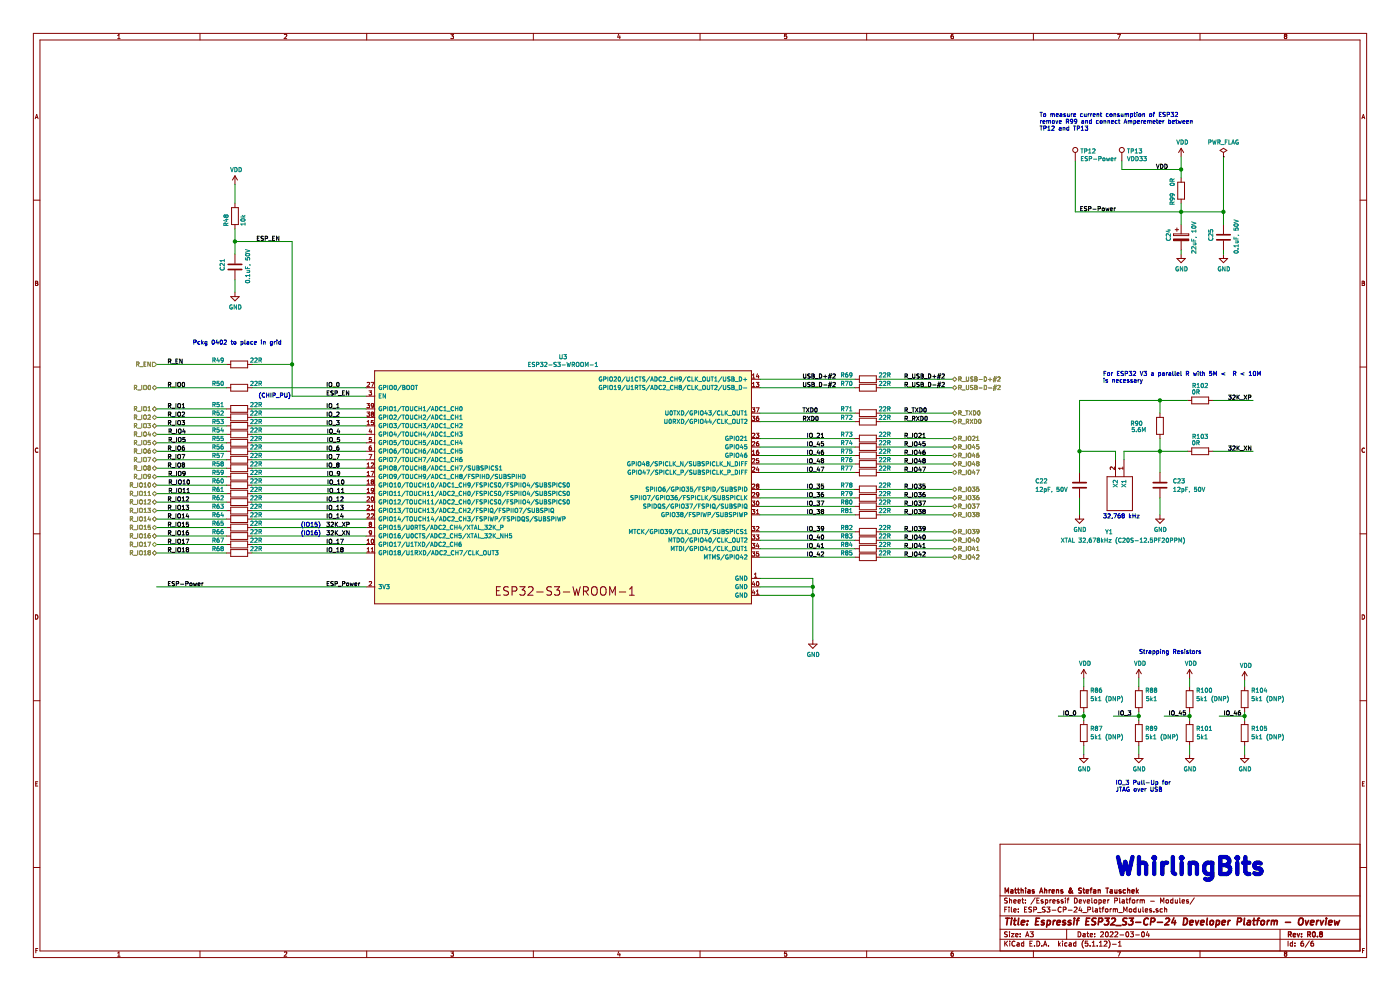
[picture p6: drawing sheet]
EESchema Schematic File Version 4
EELAYER 30 0
EELAYER END
$Descr A3 16535 11693
encoding utf-8
Sheet 6 6
Title "Espressif ESP32_S3-CP-24 Developer Platform - Overview"
Date "2022-03-04"
Rev "R0.8"
Comp "Matthias Ahrens & Stefan Tauschek"
Comment1 ""
Comment2 ""
Comment3 ""
Comment4 ""
$EndDescr
$Comp
L Device:R R99
U 1 1
P 13950 2250
F 0 "R99" V 14050 2350 50  0000 C CNN
F 1 "0R" V 14050 2150 50  0000 C CNN
F 2 "Resistor_SMD:R_0805_2012Metric" V 13880 2250 50  0001 C CNN
F 3 "~" H 13950 2250 50  0001 C CNN
F 4 "C100045" V 13950 2250 50  0001 C CNN "LCSC"
	1    13950 2250
	-1   0    0    1   
$EndComp
$Comp
L Connector:TestPoint TP12
U 1 1
P 12700 1900
F 0 "TP12" H 12758 2018 50  0000 L CNN
F 1 "ESP-Power" H 12758 1927 50  0000 L CNN
F 2 "TestPoint:TestPoint_Pad_2.0x2.0mm" H 12900 1900 50  0001 C CNN
F 3 "~" H 12900 1900 50  0001 C CNN
	1    12700 1900
	1    0    0    -1  
$EndComp
$Comp
L Connector:TestPoint TP13
U 1 1
P 13250 1900
F 0 "TP13" H 13308 2018 50  0000 L CNN
F 1 "VDD33" H 13308 1927 50  0000 L CNN
F 2 "TestPoint:TestPoint_Pad_2.0x2.0mm" H 13450 1900 50  0001 C CNN
F 3 "~" H 13450 1900 50  0001 C CNN
	1    13250 1900
	1    0    0    -1  
$EndComp
$Comp
L Device:C C25
U 1 1
P 14450 2800
F 0 "C25" V 14300 2750 50  0000 L CNN
F 1 "0.1uF, 50V" V 14600 2600 50  0000 L CNN
F 2 "Capacitor_SMD:C_0805_2012Metric" H 14488 2650 50  0001 C CNN
F 3 "~" H 14450 2800 50  0001 C CNN
F 4 "C161260" V 14450 2800 50  0001 C CNN "LCSC"
	1    14450 2800
	1    0    0    -1  
$EndComp
Wire Wire Line
	13950 2400 13950 2500
Wire Wire Line
	13950 1850 13950 2000
Wire Wire Line
	13250 1900 13250 2000
Wire Wire Line
	13250 2000 13950 2000
Connection ~ 13950 2000
Wire Wire Line
	13950 2000 13950 2100
Wire Wire Line
	12700 1900 12700 2500
Connection ~ 13950 2500
Wire Wire Line
	13950 3000 13950 2950
Wire Wire Line
	14450 2950 14450 3000
Wire Wire Line
	14450 2650 14450 2500
Wire Wire Line
	14450 2500 13950 2500
Wire Wire Line
	13950 2500 13950 2650
$Comp
L Device:CP C24
U 1 1
P 13950 2800
F 0 "C24" V 13800 2750 50  0000 L CNN
F 1 "22uF, 10V" V 14100 2600 50  0000 L CNN
F 2 "Capacitor_SMD:C_0805_2012Metric" H 13988 2650 50  0001 C CNN
F 3 "https://product.tdk.com/system/files/dam/doc/product/capacitor/ceramic/mlcc/catalog/mlcc_commercial_general_en.pdf" H 13950 2800 50  0001 C CNN
F 4 "" V 13950 2800 50  0001 C CNN "LCSC"
F 5 "81-GRM21BD71A226ME4L" H 13950 2800 50  0001 C CNN "Mouser"
	1    13950 2800
	1    0    0    -1  
$EndComp
$Comp
L Device:R R88
U 1 1
P 13450 8250
F 0 "R88" H 13300 8150 50  0000 C CNN
F 1 "5k1" H 13300 8250 50  0000 C CNN
F 2 "Resistor_SMD:R_0805_2012Metric" V 13380 8250 50  0001 C CNN
F 3 "~" H 13450 8250 50  0001 C CNN
F 4 "" H 13300 8350 50  0000 C CNN "POP"
F 5 "C204548" H 13450 8250 50  0001 C CNN "LCSC"
	1    13450 8250
	-1   0    0    1   
$EndComp
Text Label 13200 8450 0    50   ~ 0
IO_3
Wire Wire Line
	13150 8450 13450 8450
Wire Wire Line
	13450 8450 13450 8400
$Comp
L Device:R R102
U 1 1
P 14175 4725
F 0 "R102" V 14000 4725 50  0000 C CNN
F 1 "0R" V 14075 4675 50  0000 C CNN
F 2 "Resistor_SMD:R_0805_2012Metric" V 14105 4725 50  0001 C CNN
F 3 "~" H 14175 4725 50  0001 C CNN
F 4 "C100045" V 14175 4725 50  0001 C CNN "LCSC"
	1    14175 4725
	0    1    1    0   
$EndComp
$Comp
L Device:R R103
U 1 1
P 14175 5325
F 0 "R103" V 14000 5325 50  0000 C CNN
F 1 "0R" V 14075 5275 50  0000 C CNN
F 2 "Resistor_SMD:R_0805_2012Metric" V 14105 5325 50  0001 C CNN
F 3 "~" H 14175 5325 50  0001 C CNN
F 4 "C100045" V 14175 5325 50  0001 C CNN "LCSC"
	1    14175 5325
	0    1    1    0   
$EndComp
Wire Wire Line
	14325 4725 14800 4725
Wire Wire Line
	14325 5325 14800 5325
Text Label 14500 4725 0    50   ~ 0
32K_XP
Text Label 14500 5325 0    50   ~ 0
32K_XN
Wire Wire Line
	14025 4725 13700 4725
Wire Wire Line
	12750 4725 12750 5325
Wire Wire Line
	14025 5325 13700 5325
Wire Wire Line
	13700 5325 13700 5575
$Comp
L Device:C C23
U 1 1
P 13700 5725
F 0 "C23" H 13850 5775 50  0000 L CNN
F 1 "12pF, 50V" H 13850 5675 50  0000 L CNN
F 2 "Capacitor_SMD:C_0805_2012Metric" H 13738 5575 50  0001 C CNN
F 3 "~" H 13700 5725 50  0001 C CNN
F 4 "C182488" H 13700 5725 50  0001 C CNN "LCSC"
	1    13700 5725
	1    0    0    -1  
$EndComp
$Comp
L Device:C C22
U 1 1
P 12750 5725
F 0 "C22" H 12225 5775 50  0000 L CNN
F 1 "12pF, 50V" H 12225 5675 50  0000 L CNN
F 2 "Capacitor_SMD:C_0805_2012Metric" H 12788 5575 50  0001 C CNN
F 3 "~" H 12750 5725 50  0001 C CNN
F 4 "C182488" H 12750 5725 50  0001 C CNN "LCSC"
	1    12750 5725
	1    0    0    -1  
$EndComp
Wire Wire Line
	12750 5875 12750 6075
Wire Wire Line
	13700 5875 13700 6075
Connection ~ 12750 5325
Wire Wire Line
	12750 5325 12750 5575
Connection ~ 13700 5325
$Comp
L Device:R R89
U 1 1
P 13450 8650
F 0 "R89" H 13300 8600 50  0000 C CNN
F 1 "5k1 (DNP)" H 13175 8700 50  0000 C CNN
F 2 "Resistor_SMD:R_0805_2012Metric" V 13380 8650 50  0001 C CNN
F 3 "~" H 13450 8650 50  0001 C CNN
F 4 "C204548" H 13450 8650 50  0001 C CNN "LCSC"
	1    13450 8650
	-1   0    0    1   
$EndComp
Wire Wire Line
	13450 8450 13450 8500
Connection ~ 13450 8450
Wire Wire Line
	13450 8800 13450 8900
$Comp
L Device:R R100
U 1 1
P 14050 8250
F 0 "R100" H 13875 8150 50  0000 C CNN
F 1 "5k1 (DNP)" H 13775 8250 50  0000 C CNN
F 2 "Resistor_SMD:R_0805_2012Metric" V 13980 8250 50  0001 C CNN
F 3 "~" H 14050 8250 50  0001 C CNN
F 4 "" H 13900 8350 50  0000 C CNN "POP"
F 5 "C204548" H 14050 8250 50  0001 C CNN "LCSC"
	1    14050 8250
	-1   0    0    1   
$EndComp
Text Label 13800 8450 0    50   ~ 0
IO_45
Wire Wire Line
	13750 8450 14050 8450
Wire Wire Line
	14050 8450 14050 8400
$Comp
L Device:R R101
U 1 1
P 14050 8650
F 0 "R101" H 13875 8600 50  0000 C CNN
F 1 "5k1" H 13900 8700 50  0000 C CNN
F 2 "Resistor_SMD:R_0805_2012Metric" V 13980 8650 50  0001 C CNN
F 3 "~" H 14050 8650 50  0001 C CNN
F 4 "C204548" H 14050 8650 50  0001 C CNN "LCSC"
	1    14050 8650
	-1   0    0    1   
$EndComp
Wire Wire Line
	14050 8450 14050 8500
Connection ~ 14050 8450
Wire Wire Line
	14050 8800 14050 8900
$Comp
L Device:R R104
U 1 1
P 14700 8250
F 0 "R104" H 14525 8150 50  0000 C CNN
F 1 "5k1 (DNP)" H 14425 8250 50  0000 C CNN
F 2 "Resistor_SMD:R_0805_2012Metric" V 14630 8250 50  0001 C CNN
F 3 "~" H 14700 8250 50  0001 C CNN
F 4 "" H 14550 8350 50  0000 C CNN "POP"
F 5 "C204548" H 14700 8250 50  0001 C CNN "LCSC"
	1    14700 8250
	-1   0    0    1   
$EndComp
Text Label 14450 8450 0    50   ~ 0
IO_46
Wire Wire Line
	14400 8450 14700 8450
Wire Wire Line
	14700 8450 14700 8400
$Comp
L Device:R R105
U 1 1
P 14700 8650
F 0 "R105" H 14525 8600 50  0000 C CNN
F 1 "5k1 (DNP)" H 14425 8700 50  0000 C CNN
F 2 "Resistor_SMD:R_0805_2012Metric" V 14630 8650 50  0001 C CNN
F 3 "~" H 14700 8650 50  0001 C CNN
F 4 "C204548" H 14700 8650 50  0001 C CNN "LCSC"
	1    14700 8650
	-1   0    0    1   
$EndComp
Wire Wire Line
	14700 8450 14700 8500
Connection ~ 14700 8450
Wire Wire Line
	14700 8800 14700 8900
Text Label 13650 2000 0    50   ~ 0
VDD
$Comp
L power:PWR_FLAG #FLG0106
U 1 1
P 14450 1850
F 0 "#FLG0106" H 14450 1925 50  0001 C CNN
F 1 "PWR_FLAG" H 14450 2023 50  0000 C CNN
F 2 "" H 14450 1850 50  0001 C CNN
F 3 "~" H 14450 1850 50  0001 C CNN
	1    14450 1850
	1    0    0    -1  
$EndComp
Connection ~ 14450 2500
$Comp
L power:GND #PWR0153
U 1 1
P 13450 8900
F 0 "#PWR0153" H 13450 8650 50  0001 C CNN
F 1 "GND" H 13455 8727 50  0000 C CNN
F 2 "" H 13450 8900 50  0001 C CNN
F 3 "" H 13450 8900 50  0001 C CNN
	1    13450 8900
	1    0    0    -1  
$EndComp
$Comp
L power:GND #PWR0154
U 1 1
P 14050 8900
F 0 "#PWR0154" H 14050 8650 50  0001 C CNN
F 1 "GND" H 14055 8727 50  0000 C CNN
F 2 "" H 14050 8900 50  0001 C CNN
F 3 "" H 14050 8900 50  0001 C CNN
	1    14050 8900
	1    0    0    -1  
$EndComp
$Comp
L power:GND #PWR0155
U 1 1
P 14700 8900
F 0 "#PWR0155" H 14700 8650 50  0001 C CNN
F 1 "GND" H 14705 8727 50  0000 C CNN
F 2 "" H 14700 8900 50  0001 C CNN
F 3 "" H 14700 8900 50  0001 C CNN
	1    14700 8900
	1    0    0    -1  
$EndComp
$Comp
L power:GND #PWR0156
U 1 1
P 12750 6075
F 0 "#PWR0156" H 12750 5825 50  0001 C CNN
F 1 "GND" H 12755 5902 50  0000 C CNN
F 2 "" H 12750 6075 50  0001 C CNN
F 3 "" H 12750 6075 50  0001 C CNN
	1    12750 6075
	1    0    0    -1  
$EndComp
$Comp
L power:GND #PWR0157
U 1 1
P 13700 6075
F 0 "#PWR0157" H 13700 5825 50  0001 C CNN
F 1 "GND" H 13705 5902 50  0000 C CNN
F 2 "" H 13700 6075 50  0001 C CNN
F 3 "" H 13700 6075 50  0001 C CNN
	1    13700 6075
	1    0    0    -1  
$EndComp
$Comp
L power:GND #PWR0158
U 1 1
P 13950 3000
F 0 "#PWR0158" H 13950 2750 50  0001 C CNN
F 1 "GND" H 13955 2827 50  0000 C CNN
F 2 "" H 13950 3000 50  0001 C CNN
F 3 "" H 13950 3000 50  0001 C CNN
	1    13950 3000
	1    0    0    -1  
$EndComp
$Comp
L power:GND #PWR0159
U 1 1
P 14450 3000
F 0 "#PWR0159" H 14450 2750 50  0001 C CNN
F 1 "GND" H 14455 2827 50  0000 C CNN
F 2 "" H 14450 3000 50  0001 C CNN
F 3 "" H 14450 3000 50  0001 C CNN
	1    14450 3000
	1    0    0    -1  
$EndComp
Text Notes 12275 1550 0    50   ~ 0
To measure current consumption of ESP32\nremove R99 and connect Amperemeter between\nTP12 and TP13
Text Notes 13450 7725 0    50   ~ 0
Strapping Resistors
Text Notes 13025 4525 0    50   ~ 0
For ESP32 V3 a parallel R with 5M <  R < 10M\nis necessary
$Comp
L Device:R R90
U 1 1
P 13700 5025
F 0 "R90" H 13975 5000 50  0000 C CNN
F 1 "5.6M" H 13950 5075 50  0000 C CNN
F 2 "Resistor_SMD:R_0805_2012Metric" V 13630 5025 50  0001 C CNN
F 3 "~" H 13700 5025 50  0001 C CNN
F 4 "" H 13550 5125 50  0000 C CNN "POP"
F 5 "C185285" H 13700 5025 50  0001 C CNN "LCSC"
	1    13700 5025
	-1   0    0    1   
$EndComp
Wire Wire Line
	13700 4875 13700 4725
Connection ~ 13700 4725
Wire Wire Line
	13700 4725 12750 4725
Wire Wire Line
	13700 5175 13700 5325
$Comp
L Device:R R71
U 1 1
P 10250 4875
F 0 "R71" V 10200 4625 50  0000 C CNN
F 1 "22R" V 10200 5075 50  0000 C CNN
F 2 "Resistor_SMD:R_0402_1005Metric" V 10180 4875 50  0001 C CNN
F 3 "~" H 10250 4875 50  0001 C CNN
F 4 "C114765" V 10250 4875 50  0001 C CNN "LCSC"
	1    10250 4875
	0    1    1    0   
$EndComp
$Comp
L Device:R R72
U 1 1
P 10250 4975
F 0 "R72" V 10200 4725 50  0000 C CNN
F 1 "22R" V 10200 5175 50  0000 C CNN
F 2 "Resistor_SMD:R_0402_1005Metric" V 10180 4975 50  0001 C CNN
F 3 "~" H 10250 4975 50  0001 C CNN
F 4 "C114765" V 10250 4975 50  0001 C CNN "LCSC"
	1    10250 4975
	0    1    1    0   
$EndComp
$Comp
L Device:R R50
U 1 1
P 2825 4575
F 0 "R50" V 2775 4325 50  0000 C CNN
F 1 "22R" V 2775 4775 50  0000 C CNN
F 2 "Resistor_SMD:R_0402_1005Metric" V 2755 4575 50  0001 C CNN
F 3 "~" H 2825 4575 50  0001 C CNN
F 4 "C114765" V 2825 4575 50  0001 C CNN "LCSC"
	1    2825 4575
	0    1    1    0   
$EndComp
$Comp
L Device:R R64
U 1 1
P 2825 6125
F 0 "R64" V 2775 5875 50  0000 C CNN
F 1 "22R" V 2775 6325 50  0000 C CNN
F 2 "Resistor_SMD:R_0402_1005Metric" V 2755 6125 50  0001 C CNN
F 3 "~" H 2825 6125 50  0001 C CNN
F 4 "C114765" V 2825 6125 50  0001 C CNN "LCSC"
	1    2825 6125
	0    1    1    0   
$EndComp
$Comp
L Device:R R62
U 1 1
P 2825 5925
F 0 "R62" V 2775 5675 50  0000 C CNN
F 1 "22R" V 2775 6125 50  0000 C CNN
F 2 "Resistor_SMD:R_0402_1005Metric" V 2755 5925 50  0001 C CNN
F 3 "~" H 2825 5925 50  0001 C CNN
F 4 "C114765" V 2825 5925 50  0001 C CNN "LCSC"
	1    2825 5925
	0    1    1    0   
$EndComp
$Comp
L Device:R R63
U 1 1
P 2825 6025
F 0 "R63" V 2775 5775 50  0000 C CNN
F 1 "22R" V 2775 6225 50  0000 C CNN
F 2 "Resistor_SMD:R_0402_1005Metric" V 2755 6025 50  0001 C CNN
F 3 "~" H 2825 6025 50  0001 C CNN
F 4 "C114765" V 2825 6025 50  0001 C CNN "LCSC"
	1    2825 6025
	0    1    1    0   
$EndComp
$Comp
L Device:R R65
U 1 1
P 2825 6225
F 0 "R65" V 2775 5975 50  0000 C CNN
F 1 "22R" V 2775 6425 50  0000 C CNN
F 2 "Resistor_SMD:R_0402_1005Metric" V 2755 6225 50  0001 C CNN
F 3 "~" H 2825 6225 50  0001 C CNN
F 4 "C114765" V 2825 6225 50  0001 C CNN "LCSC"
	1    2825 6225
	0    1    1    0   
$EndComp
$Comp
L Device:R R49
U 1 1
P 2825 4300
F 0 "R49" V 2775 4050 50  0000 C CNN
F 1 "22R" V 2775 4500 50  0000 C CNN
F 2 "Resistor_SMD:R_0402_1005Metric" V 2755 4300 50  0001 C CNN
F 3 "~" H 2825 4300 50  0001 C CNN
F 4 "C114765" V 2825 4300 50  0001 C CNN "LCSC"
	1    2825 4300
	0    1    1    0   
$EndComp
Wire Wire Line
	2975 4300 3450 4300
Connection ~ 3450 4300
Wire Wire Line
	12700 2500 13950 2500
$Comp
L power:VDD #PWR0160
U 1 1
P 13950 1850
F 0 "#PWR0160" H 13950 1700 50  0001 C CNN
F 1 "VDD" H 13965 2023 50  0000 C CNN
F 2 "" H 13950 1850 50  0001 C CNN
F 3 "" H 13950 1850 50  0001 C CNN
	1    13950 1850
	1    0    0    -1  
$EndComp
Text Label 12750 2500 0    50   ~ 0
ESP-Power
Text Label 1975 6925 0    50   ~ 0
ESP-Power
Wire Wire Line
	2675 6225 1850 6225
$Comp
L Device:R R48
U 1 1
P 2775 2550
F 0 "R48" V 2875 2600 50  0000 C CNN
F 1 "10k" V 2675 2600 50  0000 C CNN
F 2 "Resistor_SMD:R_0805_2012Metric" V 2705 2550 50  0001 C CNN
F 3 "~" H 2775 2550 50  0001 C CNN
F 4 "C169253" V 2775 2550 50  0001 C CNN "LCSC"
	1    2775 2550
	-1   0    0    1   
$EndComp
$Comp
L Device:C C21
U 1 1
P 2775 3150
F 0 "C21" V 2625 3100 50  0000 L CNN
F 1 "0.1uF, 50V" V 2925 2950 50  0000 L CNN
F 2 "Capacitor_SMD:C_0805_2012Metric" H 2813 3000 50  0001 C CNN
F 3 "~" H 2775 3150 50  0001 C CNN
F 4 "C161260" V 2775 3150 50  0001 C CNN "LCSC"
	1    2775 3150
	1    0    0    -1  
$EndComp
Wire Wire Line
	2775 2175 2775 2400
Wire Wire Line
	2775 2700 2775 2850
Wire Wire Line
	2775 2850 2775 3000
Wire Wire Line
	2775 3300 2775 3450
Wire Wire Line
	3450 2850 3450 4300
Connection ~ 2775 2850
$Comp
L power:GND #PWR0161
U 1 1
P 2775 3450
F 0 "#PWR0161" H 2775 3200 50  0001 C CNN
F 1 "GND" H 2780 3277 50  0000 C CNN
F 2 "" H 2775 3450 50  0001 C CNN
F 3 "" H 2775 3450 50  0001 C CNN
	1    2775 3450
	1    0    0    -1  
$EndComp
Wire Wire Line
	2675 4300 1850 4300
Text HLabel 1850 4300 0    50   Input ~ 0
R_EN
Text Label 1975 4300 0    50   ~ 0
R_EN
Text Notes 2275 4075 0    50   ~ 0
Pckg 0402 to place in grid
Text Label 10675 4875 0    50   ~ 0
R_TXD0
Text Label 10675 4975 0    50   ~ 0
R_RXD0
Wire Wire Line
	10400 4875 11250 4875
Wire Wire Line
	10400 4975 11250 4975
Text HLabel 11250 4875 2    50   BiDi ~ 0
R_TXD0
Text HLabel 11250 4975 2    50   BiDi ~ 0
R_RXD0
$Comp
L Device:R R54
U 1 1
P 2825 5125
F 0 "R54" V 2775 4875 50  0000 C CNN
F 1 "22R" V 2775 5325 50  0000 C CNN
F 2 "Resistor_SMD:R_0402_1005Metric" V 2755 5125 50  0001 C CNN
F 3 "~" H 2825 5125 50  0001 C CNN
F 4 "C114765" V 2825 5125 50  0001 C CNN "LCSC"
	1    2825 5125
	0    1    1    0   
$EndComp
$Comp
L Device:R R55
U 1 1
P 2825 5225
F 0 "R55" V 2775 4975 50  0000 C CNN
F 1 "22R" V 2775 5425 50  0000 C CNN
F 2 "Resistor_SMD:R_0402_1005Metric" V 2755 5225 50  0001 C CNN
F 3 "~" H 2825 5225 50  0001 C CNN
F 4 "C114765" V 2825 5225 50  0001 C CNN "LCSC"
	1    2825 5225
	0    1    1    0   
$EndComp
$Comp
L Device:R R73
U 1 1
P 10250 5175
F 0 "R73" V 10200 4925 50  0000 C CNN
F 1 "22R" V 10200 5375 50  0000 C CNN
F 2 "Resistor_SMD:R_0402_1005Metric" V 10180 5175 50  0001 C CNN
F 3 "~" H 10250 5175 50  0001 C CNN
F 4 "C114765" V 10250 5175 50  0001 C CNN "LCSC"
	1    10250 5175
	0    1    1    0   
$EndComp
$Comp
L Device:R R74
U 1 1
P 10250 5275
F 0 "R74" V 10200 5025 50  0000 C CNN
F 1 "22R" V 10200 5475 50  0000 C CNN
F 2 "Resistor_SMD:R_0402_1005Metric" V 10180 5275 50  0001 C CNN
F 3 "~" H 10250 5275 50  0001 C CNN
F 4 "C114765" H 10250 5275 50  0001 C CNN "LCSC"
	1    10250 5275
	0    1    1    0   
$EndComp
$Comp
L Device:R R75
U 1 1
P 10250 5375
F 0 "R75" V 10200 5125 50  0000 C CNN
F 1 "22R" V 10200 5575 50  0000 C CNN
F 2 "Resistor_SMD:R_0402_1005Metric" V 10180 5375 50  0001 C CNN
F 3 "~" H 10250 5375 50  0001 C CNN
F 4 "C114765" V 10250 5375 50  0001 C CNN "LCSC"
	1    10250 5375
	0    1    1    0   
$EndComp
$Comp
L Device:R R76
U 1 1
P 10250 5475
F 0 "R76" V 10200 5225 50  0000 C CNN
F 1 "22R" V 10200 5675 50  0000 C CNN
F 2 "Resistor_SMD:R_0402_1005Metric" V 10180 5475 50  0001 C CNN
F 3 "~" H 10250 5475 50  0001 C CNN
F 4 "C114765" V 10250 5475 50  0001 C CNN "LCSC"
	1    10250 5475
	0    1    1    0   
$EndComp
$Comp
L Device:R R77
U 1 1
P 10250 5575
F 0 "R77" V 10200 5325 50  0000 C CNN
F 1 "22R" V 10200 5775 50  0000 C CNN
F 2 "Resistor_SMD:R_0402_1005Metric" V 10180 5575 50  0001 C CNN
F 3 "~" H 10250 5575 50  0001 C CNN
F 4 "C114765" V 10250 5575 50  0001 C CNN "LCSC"
	1    10250 5575
	0    1    1    0   
$EndComp
$Comp
L Device:R R70
U 1 1
P 10250 4575
F 0 "R70" V 10200 4325 50  0000 C CNN
F 1 "22R" V 10200 4775 50  0000 C CNN
F 2 "Resistor_SMD:R_0402_1005Metric" V 10180 4575 50  0001 C CNN
F 3 "~" H 10250 4575 50  0001 C CNN
F 4 "C114765" V 10250 4575 50  0001 C CNN "LCSC"
	1    10250 4575
	0    1    1    0   
$EndComp
Text Label 9475 4575 0    50   ~ 0
USB_D-#2
Text Label 9525 5275 0    50   ~ 0
IO_45
Text Label 9525 5375 0    50   ~ 0
IO_46
Text Label 9525 5475 0    50   ~ 0
IO_48
Text Label 9525 5575 0    50   ~ 0
IO_47
Text Label 9525 5175 0    50   ~ 0
IO_21
Text HLabel 11250 4575 2    50   BiDi ~ 0
R_USB-D-#2
Text Label 10675 4575 0    50   ~ 0
R_USB_D-#2
Text HLabel 1850 5125 0    50   BiDi ~ 0
R_IO4
Text Label 2200 5125 2    50   ~ 0
R_IO4
Wire Wire Line
	2675 4575 1850 4575
Text HLabel 1850 4575 0    50   BiDi ~ 0
R_IO0
Wire Wire Line
	2675 6025 1850 6025
Text HLabel 1850 6025 0    50   BiDi ~ 0
R_IO13
Text Label 1975 6025 0    50   ~ 0
R_IO13
Wire Wire Line
	2675 6125 1850 6125
Wire Wire Line
	2675 5925 1850 5925
Text HLabel 1850 5925 0    50   BiDi ~ 0
R_IO12
Text Label 1975 5925 0    50   ~ 0
R_IO12
Text HLabel 1850 6125 0    50   BiDi ~ 0
R_IO14
Text Label 1975 6125 0    50   ~ 0
R_IO14
Text HLabel 1850 6225 0    50   BiDi ~ 0
R_IO15
Text Label 1975 6225 0    50   ~ 0
R_IO15
Text Label 1975 4575 0    50   ~ 0
R_IO0
Text HLabel 1850 5225 0    50   BiDi ~ 0
R_IO5
Text Label 2200 5225 2    50   ~ 0
R_IO5
$Comp
L power:VDD #PWR0162
U 1 1
P 14700 8025
F 0 "#PWR0162" H 14700 7875 50  0001 C CNN
F 1 "VDD" H 14715 8198 50  0000 C CNN
F 2 "" H 14700 8025 50  0001 C CNN
F 3 "" H 14700 8025 50  0001 C CNN
	1    14700 8025
	1    0    0    -1  
$EndComp
Wire Wire Line
	14700 8025 14700 8100
$Comp
L power:VDD #PWR0163
U 1 1
P 14050 8000
F 0 "#PWR0163" H 14050 7850 50  0001 C CNN
F 1 "VDD" H 14065 8173 50  0000 C CNN
F 2 "" H 14050 8000 50  0001 C CNN
F 3 "" H 14050 8000 50  0001 C CNN
	1    14050 8000
	1    0    0    -1  
$EndComp
Wire Wire Line
	14050 8000 14050 8100
$Comp
L power:VDD #PWR0164
U 1 1
P 13450 8000
F 0 "#PWR0164" H 13450 7850 50  0001 C CNN
F 1 "VDD" H 13465 8173 50  0000 C CNN
F 2 "" H 13450 8000 50  0001 C CNN
F 3 "" H 13450 8000 50  0001 C CNN
	1    13450 8000
	1    0    0    -1  
$EndComp
Wire Wire Line
	13450 8000 13450 8100
Wire Wire Line
	10400 5175 11250 5175
Text HLabel 11250 5175 2    50   BiDi ~ 0
R_IO21
Text Label 10675 5175 0    50   ~ 0
R_IO21
Text Label 10675 5275 0    50   ~ 0
R_IO45
Text Label 10675 5375 0    50   ~ 0
R_IO46
Text Label 10675 5475 0    50   ~ 0
R_IO48
Text Label 10675 5575 0    50   ~ 0
R_IO47
Text Label 3025 2850 0    50   ~ 0
ESP_EN
Wire Wire Line
	14450 1850 14450 2500
$Comp
L power:VDD #PWR0165
U 1 1
P 2775 2175
F 0 "#PWR0165" H 2775 2025 50  0001 C CNN
F 1 "VDD" H 2790 2348 50  0000 C CNN
F 2 "" H 2775 2175 50  0001 C CNN
F 3 "" H 2775 2175 50  0001 C CNN
	1    2775 2175
	1    0    0    -1  
$EndComp
$Comp
L SC20S-12.5PF20PPM:SC20S-12.5PF20PPM Y1
U 1 1
P 13275 5425
F 0 "Y1" V 14125 5200 50  0000 L CNN
F 1 "XTAL 32,678kHz (C20S-12.5PF20PPM)" V 14225 4675 50  0000 L CNN
F 2 "SC20DS125:SC20S125PF20PPM" H 13925 5525 50  0001 L CNN
F 3 "https://www.sii.co.jp/en/quartz/files/2013/03/SC-20S_Leaflet_e20151217.pdf" H 13925 5425 50  0001 L CNN
F 4 "Crystals 32.768kHz 12.5pF +/-20PPM" H 13925 5325 50  0001 L CNN "Description"
F 5 "0.6" H 13925 5225 50  0001 L CNN "Height"
F 6 "" H 13925 5125 50  0001 L CNN "Mouser Part Number"
F 7 "" H 13925 5025 50  0001 L CNN "Mouser Price/Stock"
F 8 "SEIKO INSTRUMENTS" H 13925 4925 50  0001 L CNN "Manufacturer_Name"
F 9 "SC20S-12.5PF20PPM" H 13925 4825 50  0001 L CNN "Manufacturer_Part_Number"
F 10 "C97603" V 13275 5425 50  0001 C CNN "LCSC"
	1    13275 5425
	0    1    1    0   
$EndComp
Wire Wire Line
	13275 5425 13275 5325
Wire Wire Line
	13275 5325 13700 5325
Wire Wire Line
	13175 5425 13175 5325
Wire Wire Line
	12750 5325 13175 5325
Text Notes 13025 6125 0    50   ~ 0
32,768 kHz
Wire Wire Line
	10400 4575 11250 4575
Wire Wire Line
	2675 5125 1850 5125
Wire Wire Line
	2675 5225 1850 5225
Text Label 9475 4875 0    50   ~ 0
TXD0
Text Label 9475 4975 0    50   ~ 0
RXD0
Text Label 9525 6575 0    50   ~ 0
IO_42
Text HLabel 11250 6575 2    50   BiDi ~ 0
R_IO42
Text Label 10675 6575 0    50   ~ 0
R_IO42
Wire Wire Line
	10400 6575 11250 6575
$Comp
L Device:R R84
U 1 1
P 10250 6475
F 0 "R84" V 10200 6225 50  0000 C CNN
F 1 "22R" V 10200 6675 50  0000 C CNN
F 2 "Resistor_SMD:R_0402_1005Metric" V 10180 6475 50  0001 C CNN
F 3 "~" H 10250 6475 50  0001 C CNN
F 4 "C114765" V 10250 6475 50  0001 C CNN "LCSC"
	1    10250 6475
	0    1    1    0   
$EndComp
Text Label 9525 6475 0    50   ~ 0
IO_41
Text HLabel 11250 6475 2    50   BiDi ~ 0
R_IO41
Text Label 10675 6475 0    50   ~ 0
R_IO41
Wire Wire Line
	10400 6475 11250 6475
$Comp
L Device:R R83
U 1 1
P 10250 6375
F 0 "R83" V 10200 6125 50  0000 C CNN
F 1 "22R" V 10200 6575 50  0000 C CNN
F 2 "Resistor_SMD:R_0402_1005Metric" V 10180 6375 50  0001 C CNN
F 3 "~" H 10250 6375 50  0001 C CNN
F 4 "C114765" V 10250 6375 50  0001 C CNN "LCSC"
	1    10250 6375
	0    1    1    0   
$EndComp
Text Label 9525 6375 0    50   ~ 0
IO_40
Text HLabel 11250 6375 2    50   BiDi ~ 0
R_IO40
Text Label 10675 6375 0    50   ~ 0
R_IO40
Wire Wire Line
	10400 6375 11250 6375
$Comp
L Device:R R82
U 1 1
P 10250 6275
F 0 "R82" V 10200 6025 50  0000 C CNN
F 1 "22R" V 10200 6475 50  0000 C CNN
F 2 "Resistor_SMD:R_0402_1005Metric" V 10180 6275 50  0001 C CNN
F 3 "~" H 10250 6275 50  0001 C CNN
F 4 "C114765" V 10250 6275 50  0001 C CNN "LCSC"
	1    10250 6275
	0    1    1    0   
$EndComp
Text Label 9525 6275 0    50   ~ 0
IO_39
Text HLabel 11250 6275 2    50   BiDi ~ 0
R_IO39
Text Label 10675 6275 0    50   ~ 0
R_IO39
Wire Wire Line
	10400 6275 11250 6275
$Comp
L Device:R R81
U 1 1
P 10250 6075
F 0 "R81" V 10200 5825 50  0000 C CNN
F 1 "22R" V 10200 6275 50  0000 C CNN
F 2 "Resistor_SMD:R_0402_1005Metric" V 10180 6075 50  0001 C CNN
F 3 "~" H 10250 6075 50  0001 C CNN
F 4 "C114765" V 10250 6075 50  0001 C CNN "LCSC"
	1    10250 6075
	0    1    1    0   
$EndComp
Text Label 9525 6075 0    50   ~ 0
IO_38
Text HLabel 11250 6075 2    50   BiDi ~ 0
R_IO38
Text Label 10675 6075 0    50   ~ 0
R_IO38
Wire Wire Line
	10400 6075 11250 6075
$Comp
L Device:R R80
U 1 1
P 10250 5975
F 0 "R80" V 10200 5725 50  0000 C CNN
F 1 "22R" V 10200 6175 50  0000 C CNN
F 2 "Resistor_SMD:R_0402_1005Metric" V 10180 5975 50  0001 C CNN
F 3 "~" H 10250 5975 50  0001 C CNN
F 4 "C114765" V 10250 5975 50  0001 C CNN "LCSC"
	1    10250 5975
	0    1    1    0   
$EndComp
Text Label 9525 5975 0    50   ~ 0
IO_37
Text HLabel 11250 5975 2    50   BiDi ~ 0
R_IO37
Text Label 10675 5975 0    50   ~ 0
R_IO37
Wire Wire Line
	10400 5975 11250 5975
$Comp
L Device:R R79
U 1 1
P 10250 5875
F 0 "R79" V 10200 5625 50  0000 C CNN
F 1 "22R" V 10200 6075 50  0000 C CNN
F 2 "Resistor_SMD:R_0402_1005Metric" V 10180 5875 50  0001 C CNN
F 3 "~" H 10250 5875 50  0001 C CNN
F 4 "C114765" V 10250 5875 50  0001 C CNN "LCSC"
	1    10250 5875
	0    1    1    0   
$EndComp
Text Label 9525 5875 0    50   ~ 0
IO_36
Text HLabel 11250 5875 2    50   BiDi ~ 0
R_IO36
Text Label 10675 5875 0    50   ~ 0
R_IO36
Wire Wire Line
	10400 5875 11250 5875
$Comp
L Device:R R78
U 1 1
P 10250 5775
F 0 "R78" V 10200 5525 50  0000 C CNN
F 1 "22R" V 10200 5975 50  0000 C CNN
F 2 "Resistor_SMD:R_0402_1005Metric" V 10180 5775 50  0001 C CNN
F 3 "~" H 10250 5775 50  0001 C CNN
F 4 "C114765" V 10250 5775 50  0001 C CNN "LCSC"
	1    10250 5775
	0    1    1    0   
$EndComp
Text Label 9525 5775 0    50   ~ 0
IO_35
Text HLabel 11250 5775 2    50   BiDi ~ 0
R_IO35
Text Label 10675 5775 0    50   ~ 0
R_IO35
Wire Wire Line
	10400 5775 11250 5775
$Comp
L Device:R R69
U 1 1
P 10250 4475
F 0 "R69" V 10200 4225 50  0000 C CNN
F 1 "22R" V 10200 4675 50  0000 C CNN
F 2 "Resistor_SMD:R_0402_1005Metric" V 10180 4475 50  0001 C CNN
F 3 "~" H 10250 4475 50  0001 C CNN
F 4 "C114765" V 10250 4475 50  0001 C CNN "LCSC"
	1    10250 4475
	0    1    1    0   
$EndComp
Text Label 9475 4475 0    50   ~ 0
USB_D+#2
Text HLabel 11250 4475 2    50   BiDi ~ 0
R_USB-D+#2
Text Label 10675 4475 0    50   ~ 0
R_USB_D+#2
Wire Wire Line
	10400 4475 11250 4475
Wire Wire Line
	3450 4300 3450 4675
$Comp
L Device:R R53
U 1 1
P 2825 5025
F 0 "R53" V 2775 4775 50  0000 C CNN
F 1 "22R" V 2775 5225 50  0000 C CNN
F 2 "Resistor_SMD:R_0402_1005Metric" V 2755 5025 50  0001 C CNN
F 3 "~" H 2825 5025 50  0001 C CNN
F 4 "C114765" V 2825 5025 50  0001 C CNN "LCSC"
	1    2825 5025
	0    1    1    0   
$EndComp
$Comp
L Device:R R51
U 1 1
P 2825 4825
F 0 "R51" V 2775 4575 50  0000 C CNN
F 1 "22R" V 2775 5025 50  0000 C CNN
F 2 "Resistor_SMD:R_0402_1005Metric" V 2755 4825 50  0001 C CNN
F 3 "~" H 2825 4825 50  0001 C CNN
F 4 "C114765" V 2825 4825 50  0001 C CNN "LCSC"
	1    2825 4825
	0    1    1    0   
$EndComp
$Comp
L Device:R R52
U 1 1
P 2825 4925
F 0 "R52" V 2775 4675 50  0000 C CNN
F 1 "22R" V 2775 5125 50  0000 C CNN
F 2 "Resistor_SMD:R_0402_1005Metric" V 2755 4925 50  0001 C CNN
F 3 "~" H 2825 4925 50  0001 C CNN
F 4 "C114765" V 2825 4925 50  0001 C CNN "LCSC"
	1    2825 4925
	0    1    1    0   
$EndComp
Wire Wire Line
	2675 4925 1850 4925
Text HLabel 1850 4925 0    50   BiDi ~ 0
R_IO2
Text Label 1975 4925 0    50   ~ 0
R_IO2
Wire Wire Line
	2675 5025 1850 5025
Wire Wire Line
	2675 4825 1850 4825
Text HLabel 1850 4825 0    50   BiDi ~ 0
R_IO1
Text Label 1975 4825 0    50   ~ 0
R_IO1
Text HLabel 1850 5025 0    50   BiDi ~ 0
R_IO3
Text Label 1975 5025 0    50   ~ 0
R_IO3
$Comp
L Device:R R59
U 1 1
P 2825 5625
F 0 "R59" V 2775 5375 50  0000 C CNN
F 1 "22R" V 2775 5825 50  0000 C CNN
F 2 "Resistor_SMD:R_0402_1005Metric" V 2755 5625 50  0001 C CNN
F 3 "~" H 2825 5625 50  0001 C CNN
F 4 "C114765" V 2825 5625 50  0001 C CNN "LCSC"
	1    2825 5625
	0    1    1    0   
$EndComp
$Comp
L Device:R R60
U 1 1
P 2825 5725
F 0 "R60" V 2775 5475 50  0000 C CNN
F 1 "22R" V 2775 5925 50  0000 C CNN
F 2 "Resistor_SMD:R_0402_1005Metric" V 2755 5725 50  0001 C CNN
F 3 "~" H 2825 5725 50  0001 C CNN
F 4 "C114765" V 2825 5725 50  0001 C CNN "LCSC"
	1    2825 5725
	0    1    1    0   
$EndComp
Text HLabel 1850 5625 0    50   BiDi ~ 0
R_IO9
Text Label 2200 5625 2    50   ~ 0
R_IO9
Text HLabel 1850 5725 0    50   BiDi ~ 0
R_IO10
Text Label 2250 5725 2    50   ~ 0
R_IO10
Wire Wire Line
	2675 5625 1850 5625
Wire Wire Line
	2675 5725 1850 5725
$Comp
L Device:R R58
U 1 1
P 2825 5525
F 0 "R58" V 2775 5275 50  0000 C CNN
F 1 "22R" V 2775 5725 50  0000 C CNN
F 2 "Resistor_SMD:R_0402_1005Metric" V 2755 5525 50  0001 C CNN
F 3 "~" H 2825 5525 50  0001 C CNN
F 4 "C114765" V 2825 5525 50  0001 C CNN "LCSC"
	1    2825 5525
	0    1    1    0   
$EndComp
$Comp
L Device:R R56
U 1 1
P 2825 5325
F 0 "R56" V 2775 5075 50  0000 C CNN
F 1 "22R" V 2775 5525 50  0000 C CNN
F 2 "Resistor_SMD:R_0402_1005Metric" V 2755 5325 50  0001 C CNN
F 3 "~" H 2825 5325 50  0001 C CNN
F 4 "C114765" V 2825 5325 50  0001 C CNN "LCSC"
	1    2825 5325
	0    1    1    0   
$EndComp
$Comp
L Device:R R57
U 1 1
P 2825 5425
F 0 "R57" V 2775 5175 50  0000 C CNN
F 1 "22R" V 2775 5625 50  0000 C CNN
F 2 "Resistor_SMD:R_0402_1005Metric" V 2755 5425 50  0001 C CNN
F 3 "~" H 2825 5425 50  0001 C CNN
F 4 "C114765" V 2825 5425 50  0001 C CNN "LCSC"
	1    2825 5425
	0    1    1    0   
$EndComp
Wire Wire Line
	2675 5425 1850 5425
Text HLabel 1850 5425 0    50   BiDi ~ 0
R_IO7
Text Label 1975 5425 0    50   ~ 0
R_IO7
Wire Wire Line
	2675 5525 1850 5525
Wire Wire Line
	2675 5325 1850 5325
Text HLabel 1850 5325 0    50   BiDi ~ 0
R_IO6
Text Label 1975 5325 0    50   ~ 0
R_IO6
Text HLabel 1850 5525 0    50   BiDi ~ 0
R_IO8
Text Label 1975 5525 0    50   ~ 0
R_IO8
$Comp
L Device:R R61
U 1 1
P 2825 5825
F 0 "R61" V 2775 5575 50  0000 C CNN
F 1 "22R" V 2775 6025 50  0000 C CNN
F 2 "Resistor_SMD:R_0402_1005Metric" V 2755 5825 50  0001 C CNN
F 3 "~" H 2825 5825 50  0001 C CNN
F 4 "C114765" V 2825 5825 50  0001 C CNN "LCSC"
	1    2825 5825
	0    1    1    0   
$EndComp
Text HLabel 1850 5825 0    50   BiDi ~ 0
R_IO11
Text Label 2250 5825 2    50   ~ 0
R_IO11
Wire Wire Line
	2675 5825 1850 5825
$Comp
L Device:R R67
U 1 1
P 2825 6425
F 0 "R67" V 2775 6175 50  0000 C CNN
F 1 "22R" V 2775 6625 50  0000 C CNN
F 2 "Resistor_SMD:R_0402_1005Metric" V 2755 6425 50  0001 C CNN
F 3 "~" H 2825 6425 50  0001 C CNN
F 4 "C114765" V 2825 6425 50  0001 C CNN "LCSC"
	1    2825 6425
	0    1    1    0   
$EndComp
$Comp
L Device:R R66
U 1 1
P 2825 6325
F 0 "R66" V 2775 6075 50  0000 C CNN
F 1 "22R" V 2775 6525 50  0000 C CNN
F 2 "Resistor_SMD:R_0402_1005Metric" V 2755 6325 50  0001 C CNN
F 3 "~" H 2825 6325 50  0001 C CNN
F 4 "C114765" V 2825 6325 50  0001 C CNN "LCSC"
	1    2825 6325
	0    1    1    0   
$EndComp
$Comp
L Device:R R68
U 1 1
P 2825 6525
F 0 "R68" V 2775 6275 50  0000 C CNN
F 1 "22R" V 2775 6725 50  0000 C CNN
F 2 "Resistor_SMD:R_0402_1005Metric" V 2755 6525 50  0001 C CNN
F 3 "~" H 2825 6525 50  0001 C CNN
F 4 "C114765" V 2825 6525 50  0001 C CNN "LCSC"
	1    2825 6525
	0    1    1    0   
$EndComp
Wire Wire Line
	2675 6525 1850 6525
Wire Wire Line
	2675 6325 1850 6325
Text Label 1975 6325 0    50   ~ 0
R_IO16
Wire Wire Line
	2675 6425 1850 6425
Text Label 1975 6425 0    50   ~ 0
R_IO17
Text Label 1975 6525 0    50   ~ 0
R_IO18
Text HLabel 1850 6325 0    50   BiDi ~ 0
R_IO16
Text HLabel 1850 6425 0    50   BiDi ~ 0
R_IO17
Text HLabel 1850 6525 0    50   BiDi ~ 0
R_IO18
Wire Wire Line
	10400 5575 11250 5575
Wire Wire Line
	10400 5475 11250 5475
Wire Wire Line
	10400 5375 11250 5375
Wire Wire Line
	10400 5275 11250 5275
Text HLabel 11250 5575 2    50   BiDi ~ 0
R_IO47
Text HLabel 11250 5475 2    50   BiDi ~ 0
R_IO48
Text HLabel 11250 5375 2    50   BiDi ~ 0
R_IO46
Text HLabel 11250 5275 2    50   BiDi ~ 0
R_IO45
Wire Wire Line
	8975 5775 10100 5775
Wire Wire Line
	2975 6525 4325 6525
Wire Wire Line
	2975 6325 4325 6325
Wire Wire Line
	2975 6425 4325 6425
Text Label 3850 6325 0    50   ~ 0
32K_XN
Text Label 3850 6425 0    50   ~ 0
IO_17
Text Label 3850 6525 0    50   ~ 0
IO_18
Wire Wire Line
	4325 5825 2975 5825
Text Label 4075 5825 2    50   ~ 0
IO_11
Wire Wire Line
	2975 5425 4325 5425
Wire Wire Line
	2975 5325 4325 5325
Wire Wire Line
	2975 5525 4325 5525
Text Label 3850 5425 0    50   ~ 0
IO_7
Text Label 3850 5325 0    50   ~ 0
IO_6
Text Label 3850 5525 0    50   ~ 0
IO_8
Wire Wire Line
	4325 5625 2975 5625
Wire Wire Line
	4325 5725 2975 5725
Text Label 4075 5725 2    50   ~ 0
IO_10
Text Label 4025 5625 2    50   ~ 0
IO_9
Wire Wire Line
	2975 4925 4325 4925
Wire Wire Line
	2975 4825 4325 4825
Wire Wire Line
	2975 5025 4325 5025
Text Label 3850 4925 0    50   ~ 0
IO_2
Text Label 3850 4825 0    50   ~ 0
IO_1
Text Label 3850 5025 0    50   ~ 0
IO_3
Wire Wire Line
	3450 4675 4325 4675
$Comp
L ESP_Platform-rescue:ESP32-S3-WROOM-1-Espressif U?
U 1 1
P 6675 5725
AR Path="/618A0066" Ref="U?"  Part="1" 
AR Path="/6166D666/618A0066" Ref="U3"  Part="1" 
F 0 "U3" H 6650 7240 50  0000 C CNN
F 1 "ESP32-S3-WROOM-1" H 6650 7149 50  0000 C CNN
F 2 "Espressif:ESP32-S3-WROOM-1" H 6675 4175 50  0001 C CNN
F 3 "" H 6675 6025 50  0001 C CNN
F 4 "C2913201" H 6675 5725 50  0001 C CNN "LCSC"
	1    6675 5725
	1    0    0    -1  
$EndComp
Wire Wire Line
	8975 4475 10100 4475
Wire Wire Line
	8975 5875 10100 5875
Wire Wire Line
	8975 5975 10100 5975
Wire Wire Line
	8975 6075 10100 6075
Wire Wire Line
	8975 6275 10100 6275
Wire Wire Line
	8975 6375 10100 6375
Wire Wire Line
	8975 6475 10100 6475
Wire Wire Line
	8975 6575 10100 6575
Wire Wire Line
	8975 5575 10100 5575
Wire Wire Line
	8975 5475 10100 5475
Wire Wire Line
	8975 5375 10100 5375
Wire Wire Line
	8975 5275 10100 5275
Wire Wire Line
	8975 5175 10100 5175
Wire Wire Line
	4325 5125 2975 5125
Wire Wire Line
	8975 4575 10100 4575
Wire Wire Line
	1850 6925 4325 6925
Wire Wire Line
	2975 6225 4325 6225
Wire Wire Line
	2975 6025 4325 6025
Wire Wire Line
	2975 5925 4325 5925
Wire Wire Line
	2975 6125 4325 6125
Wire Wire Line
	2975 4575 4325 4575
Wire Wire Line
	8975 4975 10100 4975
Wire Wire Line
	8975 4875 10100 4875
Wire Wire Line
	4325 5225 2975 5225
Text Label 3850 6925 0    50   ~ 0
ESP_Power
Text Label 3850 6025 0    50   ~ 0
IO_13
Text Label 3850 5925 0    50   ~ 0
IO_12
Text Label 3850 6125 0    50   ~ 0
IO_14
Text Label 4025 5225 2    50   ~ 0
IO_5
Text Label 4025 5125 2    50   ~ 0
IO_4
Text Label 3850 6225 0    50   ~ 0
32K_XP
Text Label 3850 4575 0    50   ~ 0
IO_0
Text Label 3850 4675 0    50   ~ 0
ESP_EN
Wire Wire Line
	3450 2850 2775 2850
Wire Wire Line
	8975 6825 9600 6825
Wire Wire Line
	9600 6825 9600 6925
$Comp
L power:GND #PWR0166
U 1 1
P 9600 7550
F 0 "#PWR0166" H 9600 7300 50  0001 C CNN
F 1 "GND" H 9605 7377 50  0000 C CNN
F 2 "" H 9600 7550 50  0001 C CNN
F 3 "" H 9600 7550 50  0001 C CNN
	1    9600 7550
	1    0    0    -1  
$EndComp
Wire Wire Line
	8975 6925 9600 6925
Connection ~ 9600 6925
Wire Wire Line
	9600 6925 9600 7025
Wire Wire Line
	8975 7025 9600 7025
Connection ~ 9600 7025
Wire Wire Line
	9600 7025 9600 7550
$Comp
L Device:R R86
U 1 1
P 12800 8250
F 0 "R86" H 12650 8150 50  0000 C CNN
F 1 "5k1 (DNP)" H 12525 8250 50  0000 C CNN
F 2 "Resistor_SMD:R_0805_2012Metric" V 12730 8250 50  0001 C CNN
F 3 "~" H 12800 8250 50  0001 C CNN
F 4 "" H 12650 8350 50  0000 C CNN "POP"
F 5 "C204548" H 12800 8250 50  0001 C CNN "LCSC"
	1    12800 8250
	-1   0    0    1   
$EndComp
Text Label 12550 8450 0    50   ~ 0
IO_0
Wire Wire Line
	12500 8450 12800 8450
Wire Wire Line
	12800 8450 12800 8400
$Comp
L Device:R R87
U 1 1
P 12800 8650
F 0 "R87" H 12650 8600 50  0000 C CNN
F 1 "5k1 (DNP)" H 12525 8700 50  0000 C CNN
F 2 "Resistor_SMD:R_0805_2012Metric" V 12730 8650 50  0001 C CNN
F 3 "~" H 12800 8650 50  0001 C CNN
F 4 "C204548" H 12800 8650 50  0001 C CNN "LCSC"
	1    12800 8650
	-1   0    0    1   
$EndComp
Wire Wire Line
	12800 8450 12800 8500
Connection ~ 12800 8450
Wire Wire Line
	12800 8800 12800 8900
$Comp
L power:GND #PWR0167
U 1 1
P 12800 8900
F 0 "#PWR0167" H 12800 8650 50  0001 C CNN
F 1 "GND" H 12805 8727 50  0000 C CNN
F 2 "" H 12800 8900 50  0001 C CNN
F 3 "" H 12800 8900 50  0001 C CNN
	1    12800 8900
	1    0    0    -1  
$EndComp
$Comp
L power:VDD #PWR0168
U 1 1
P 12800 8000
F 0 "#PWR0168" H 12800 7850 50  0001 C CNN
F 1 "VDD" H 12815 8173 50  0000 C CNN
F 2 "" H 12800 8000 50  0001 C CNN
F 3 "" H 12800 8000 50  0001 C CNN
	1    12800 8000
	1    0    0    -1  
$EndComp
Wire Wire Line
	12800 8000 12800 8100
Text Notes 3550 6225 0    50   ~ 0
(IO15)
Text Notes 3550 6325 0    50   ~ 0
(IO16)
Text Notes 3050 4700 0    50   ~ 0
(CHIP_PU)
Text Notes 13175 9350 0    50   ~ 0
IO_3 Pull-Up for\nJTAG over USB
$Comp
L Device:R R85
U 1 1
P 10250 6575
F 0 "R85" V 10200 6325 50  0000 C CNN
F 1 "22R" V 10200 6775 50  0000 C CNN
F 2 "Resistor_SMD:R_0402_1005Metric" V 10180 6575 50  0001 C CNN
F 3 "~" H 10250 6575 50  0001 C CNN
F 4 "C114765" V 10250 6575 50  0001 C CNN "LCSC"
	1    10250 6575
	0    1    1    0   
$EndComp
Text Notes 13150 10350 0    200  ~ 40
WhirlingBits
$EndSCHEMATC
